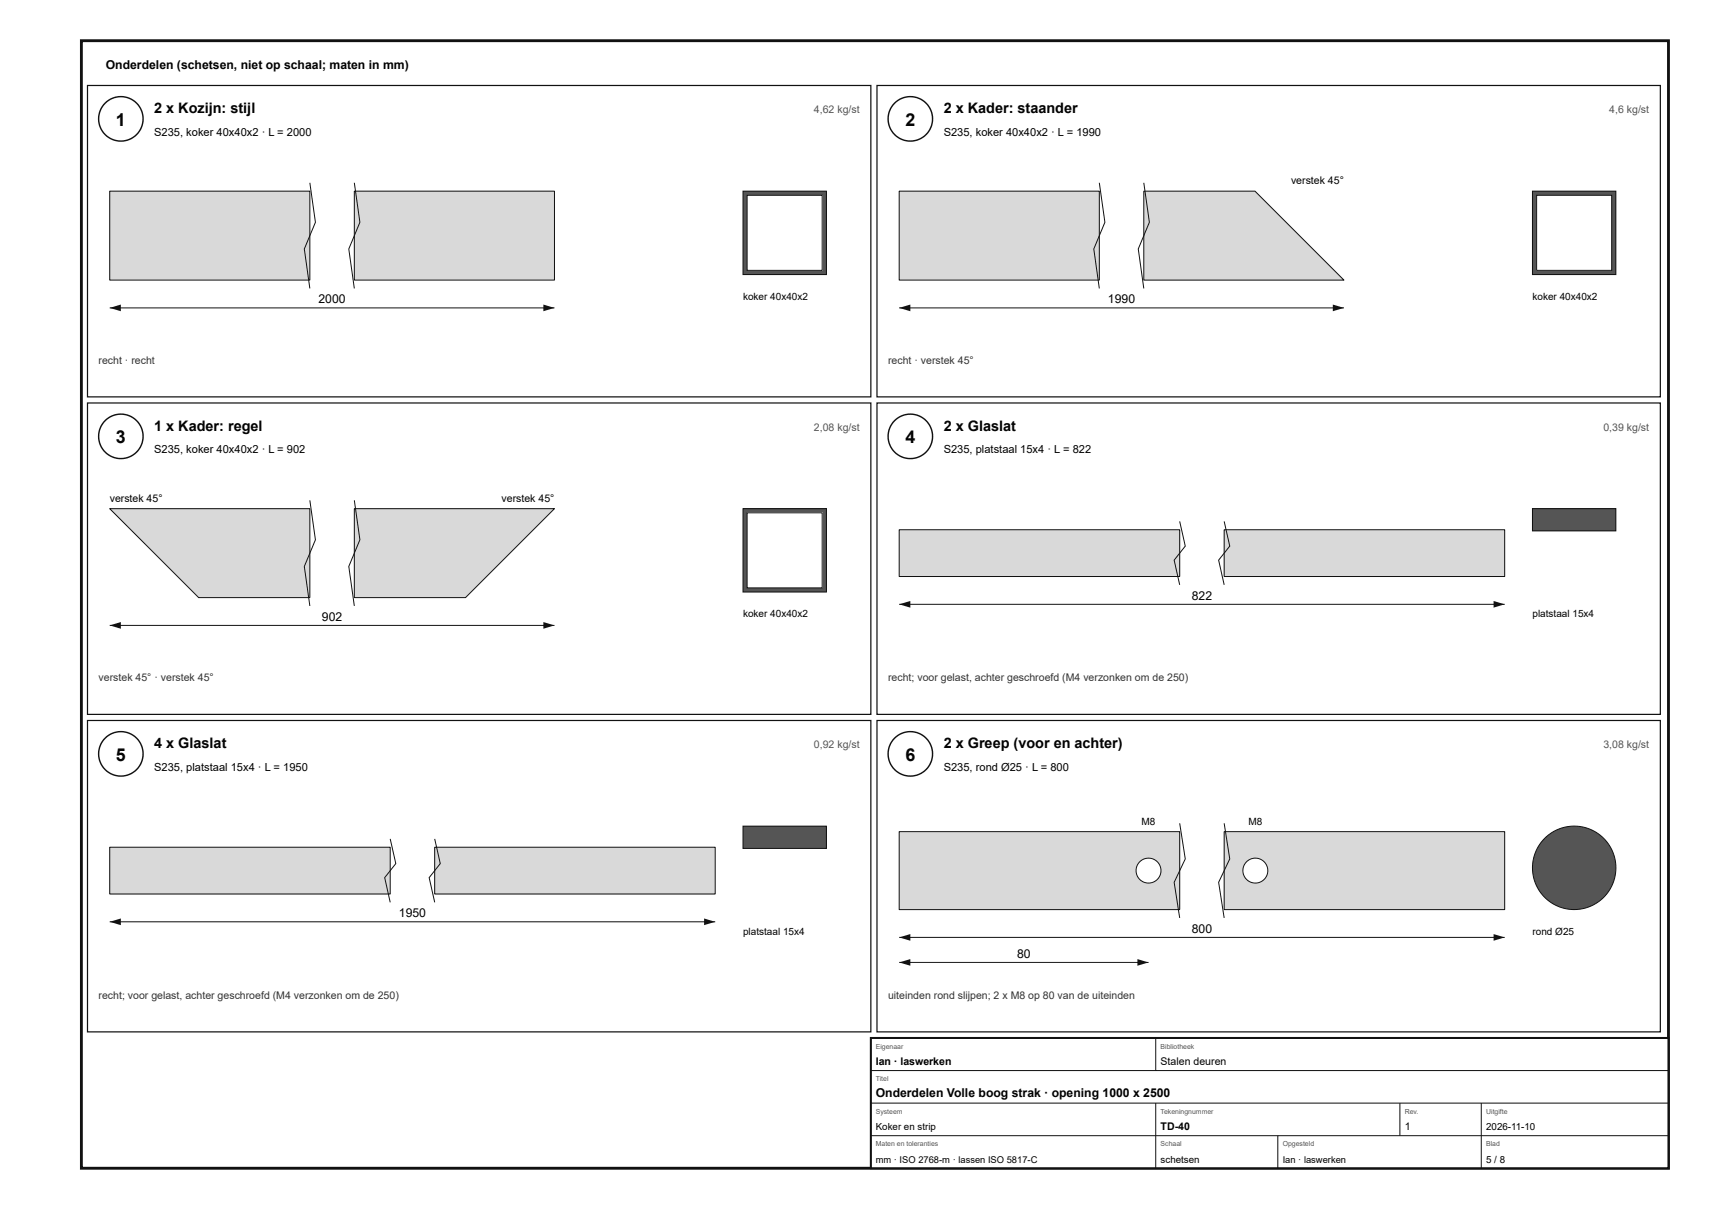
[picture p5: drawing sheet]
<svg xmlns="http://www.w3.org/2000/svg" width="420mm" height="297mm" viewBox="0 0 420 297" stroke-linecap="round" stroke-linejoin="round" font-family="sans-serif">
<path d="M20 10h390v277h-390z" fill="none" stroke="#111" stroke-width=".7" stroke-linecap="butt"/>
<path d="M21.5 21h192.5v76.5h-192.5z" fill="none" stroke="#111" stroke-width=".3"/>
<circle cx="29.7" cy="29.2" r="5.5" fill="#fff"/>
<circle cx="29.7" cy="29.2" r="5.5" fill="none" stroke="#111" stroke-width=".35"/>
<path d="M27 47h49.1v21.8h-49.1z" fill="#d7dadc"/>
<path d="M27 47h49.1v21.8h-49.1z" fill="none" stroke="#111" stroke-width=".25"/>
<path d="M87.1 47h49.1v21.8h-49.1z" fill="#d7dadc"/>
<path d="M76.1 44.9l1.4 9.7-2.7 6.6 1.3 9.7M87.1 47h49.1v21.8h-49.1zM87.1 44.9l1.3 9.7-2.7 6.6 1.4 9.7M27 75.6h109.2" fill="none" stroke="#111" stroke-width=".25"/>
<g fill="#111">
<path d="M27 75.6l2.7-.8v1.7z"/>
<path d="M133.5 74.8l2.7 .8-2.7 .9z"/>
</g>
<path d="M182.6 47h20.5v20.5h-20.5z" fill="#555"/>
<path d="M182.6 47h20.5v20.5h-20.5z" fill="none" stroke="#111" stroke-width=".25"/>
<path d="M183.6 48h18.4v18.4h-18.4z" fill="#fff"/>
<path d="M183.6 48h18.4v18.4h-18.4z" fill="none" stroke="#111" stroke-width=".25"/>
<path d="M215.5 21h192.5v76.5h-192.5z" fill="none" stroke="#111" stroke-width=".3"/>
<circle cx="223.7" cy="29.2" r="5.5" fill="#fff"/>
<circle cx="223.7" cy="29.2" r="5.5" fill="none" stroke="#111" stroke-width=".35"/>
<path d="M221 47h49.1v21.8h-49.1z" fill="#d7dadc"/>
<path d="M221 47h49.1v21.8h-49.1z" fill="none" stroke="#111" stroke-width=".25"/>
<path d="M281.1 47h27.3l21.8 21.8h-49.1z" fill="#d7dadc"/>
<path d="M270.1 44.9l1.4 9.7-2.7 6.6 1.3 9.7M281.1 47h27.3l21.8 21.8h-49.1zM281.1 44.9l1.3 9.7-2.7 6.6 1.4 9.7M221 75.6h109.2" fill="none" stroke="#111" stroke-width=".25"/>
<g fill="#111">
<path d="M221 75.6l2.7-.8v1.7z"/>
<path d="M327.5 74.8l2.7 .8-2.7 .9z"/>
</g>
<path d="M376.6 47h20.5v20.5h-20.5z" fill="#555"/>
<path d="M376.6 47h20.5v20.5h-20.5z" fill="none" stroke="#111" stroke-width=".25"/>
<path d="M377.6 48h18.4v18.4h-18.4z" fill="#fff"/>
<path d="M377.6 48h18.4v18.4h-18.4z" fill="none" stroke="#111" stroke-width=".25"/>
<path d="M21.5 99h192.5v76.5h-192.5z" fill="none" stroke="#111" stroke-width=".3"/>
<circle cx="29.7" cy="107.2" r="5.5" fill="#fff"/>
<circle cx="29.7" cy="107.2" r="5.5" fill="none" stroke="#111" stroke-width=".35"/>
<path d="M27 125h49.1v21.8h-27.3z" fill="#d7dadc"/>
<path d="M27 125h49.1v21.8h-27.3z" fill="none" stroke="#111" stroke-width=".25"/>
<path d="M87.1 125h49.1l-21.8 21.8h-27.3z" fill="#d7dadc"/>
<path d="M76.1 122.9l1.4 9.7-2.7 6.6 1.3 9.7M87.1 125h49.1l-21.8 21.8h-27.3zM87.1 122.9l1.3 9.7-2.7 6.6 1.4 9.7M27 153.6h109.2" fill="none" stroke="#111" stroke-width=".25"/>
<g fill="#111">
<path d="M27 153.6l2.7-.8v1.7z"/>
<path d="M133.5 152.8l2.7 .8-2.7 .9z"/>
</g>
<path d="M182.6 125h20.5v20.4h-20.5z" fill="#555"/>
<path d="M182.6 125h20.5v20.4h-20.5z" fill="none" stroke="#111" stroke-width=".25"/>
<path d="M183.6 126h18.4v18.4h-18.4z" fill="#fff"/>
<path d="M183.6 126h18.4v18.4h-18.4z" fill="none" stroke="#111" stroke-width=".25"/>
<path d="M215.5 99h192.5v76.5h-192.5z" fill="none" stroke="#111" stroke-width=".3"/>
<circle cx="223.7" cy="107.2" r="5.5" fill="#fff"/>
<circle cx="223.7" cy="107.2" r="5.5" fill="none" stroke="#111" stroke-width=".35"/>
<path d="M221 130.1h68.9v11.5h-68.9z" fill="#d7dadc"/>
<path d="M221 130.1h68.9v11.5h-68.9z" fill="none" stroke="#111" stroke-width=".25"/>
<path d="M300.8 130.1h68.9v11.5h-68.9z" fill="#d7dadc"/>
<path d="M289.9 128.1l1.4 6.1-2.8 3.4 1.4 6.1M300.8 130.1h68.9v11.5h-68.9zM300.8 128.1l1.4 6.1-2.7 3.4 1.3 6.1M221 148.5h148.7" fill="none" stroke="#111" stroke-width=".25"/>
<g fill="#111">
<path d="M221 148.5l2.7-.9v1.7z"/>
<path d="M367 147.6l2.7 .9-2.7 .8z"/>
</g>
<path d="M376.6 125h20.5v5.4h-20.5z" fill="#555"/>
<path d="M376.6 125h20.5v5.4h-20.5z" fill="none" stroke="#111" stroke-width=".25"/>
<path d="M21.5 177h192.5v76.5h-192.5z" fill="none" stroke="#111" stroke-width=".3"/>
<circle cx="29.7" cy="185.2" r="5.5" fill="#fff"/>
<circle cx="29.7" cy="185.2" r="5.5" fill="none" stroke="#111" stroke-width=".35"/>
<path d="M27 208.1h68.9v11.5h-68.9z" fill="#d7dadc"/>
<path d="M27 208.1h68.9v11.5h-68.9z" fill="none" stroke="#111" stroke-width=".25"/>
<path d="M106.8 208.1h68.9v11.5h-68.9z" fill="#d7dadc"/>
<path d="M95.9 206.1l1.4 6.1-2.8 3.4 1.4 6.1M106.8 208.1h68.9v11.5h-68.9zM106.8 206.1l1.4 6.1-2.7 3.4 1.3 6.1M27 226.5h148.7" fill="none" stroke="#111" stroke-width=".25"/>
<g fill="#111">
<path d="M27 226.5l2.7-.9v1.7z"/>
<path d="M173 225.6l2.7 .9-2.7 .8z"/>
</g>
<path d="M182.6 203h20.5v5.4h-20.5z" fill="#555"/>
<path d="M182.6 203h20.5v5.4h-20.5z" fill="none" stroke="#111" stroke-width=".25"/>
<path d="M215.5 177h192.5v76.5h-192.5z" fill="none" stroke="#111" stroke-width=".3"/>
<circle cx="223.7" cy="185.2" r="5.5" fill="#fff"/>
<circle cx="223.7" cy="185.2" r="5.5" fill="none" stroke="#111" stroke-width=".35"/>
<path d="M221 204.3h68.9v19.2h-68.9z" fill="#d7dadc"/>
<path d="M221 204.3h68.9v19.2h-68.9z" fill="none" stroke="#111" stroke-width=".25"/>
<path d="M300.8 204.3h68.9v19.2h-68.9z" fill="#d7dadc"/>
<path d="M289.9 202.3l1.4 8.7-2.8 5.8 1.4 8.7M300.8 204.3h68.9v19.2h-68.9zM300.8 202.3l1.4 8.7-2.7 5.8 1.3 8.7M221 230.3h148.7" fill="none" stroke="#111" stroke-width=".25"/>
<g fill="#111">
<path d="M221 230.3l2.7-.8v1.6z"/>
<path d="M367 229.5l2.7 .8-2.7 .8z"/>
</g>
<circle cx="282.2" cy="213.9" r="3.1" fill="#fff"/>
<circle cx="282.2" cy="213.9" r="3.1" fill="none" stroke="#111" stroke-width=".25"/>
<circle cx="308.5" cy="213.9" r="3.1" fill="#fff"/>
<g fill="none" stroke="#111" stroke-width=".25">
<path d="M221 236.4h61.2"/>
<circle cx="308.5" cy="213.9" r="3.1"/>
</g>
<g fill="#111">
<path d="M221 236.4l2.7-.8v1.6z"/>
<path d="M279.5 235.6l2.7 .8-2.7 .8z"/>
</g>
<circle cx="386.8" cy="213.2" r="10.2" fill="#555"/>
<circle cx="386.8" cy="213.2" r="10.2" fill="none" stroke="#111" stroke-width=".25"/>
<path d="M214 255h196v32h-196z" fill="#fff"/>
<path d="M214 255h196v32h-196z" fill="none" stroke="#111" stroke-width=".5"/>
<path d="M284 255v8M214 263h196M214 271h196M214 279h196M284 271v16M314 279v8M344 271v8M364 271v16" fill="none" stroke="#111" stroke-width=".25"/>
<g font-size="4.4">
<text x="28.5" y="30.8">1</text>
<text x="222.5" y="30.8">2</text>
<text x="28.5" y="108.8">3</text>
<text x="222.5" y="108.8">4</text>
<text x="28.5" y="186.8">5</text>
<text x="222.5" y="186.8">6</text>
</g>
<g font-size="3.6">
<text x="37.9" y="27.8">2 x Kozijn: stijl</text>
<text x="231.9" y="27.8">2 x Kader: staander</text>
<text x="37.9" y="105.8">1 x Kader: regel</text>
<text x="231.9" y="105.8">2 x Glaslat</text>
<text x="37.9" y="183.8">4 x Glaslat</text>
<text x="231.9" y="183.8">2 x Greep (voor en achter)</text>
</g>
<g font-size="3">
<text x="26" y="17">Onderdelen (schetsen, niet op schaal; maten in mm)</text>
<text x="78.3" y="74.5">2000</text>
<text x="272.3" y="74.5">1990</text>
<text x="292.8" y="147.4">822</text>
<text x="79.1" y="152.5">902</text>
<text x="98" y="225.4">1950</text>
<text x="292.8" y="229.2">800</text>
<text x="249.9" y="235.3">80</text>
<text x="215.2" y="269.6">Onderdelen Volle boog strak · opening 1000 x 2500</text>
</g>
<g font-size="2.7">
<text x="37.9" y="33.3">S235, koker 40x40x2 · L = 2000</text>
<text x="231.9" y="33.3">S235, koker 40x40x2 · L = 1990</text>
<text x="37.9" y="111.3">S235, koker 40x40x2 · L = 902</text>
<text x="231.9" y="111.3">S235, platstaal 15x4 · L = 822</text>
<text x="37.9" y="189.3">S235, platstaal 15x4 · L = 1950</text>
<text x="231.9" y="189.3">S235, rond Ø25 · L = 800</text>
</g>
<g font-size="2.6" fill="#555">
<text x="200" y="27.8">4,62 kg/st</text>
<text x="395.5" y="27.8">4,6 kg/st</text>
<text x="200" y="105.8">2,08 kg/st</text>
<text x="394" y="105.8">0,39 kg/st</text>
<text x="200" y="183.8">0,92 kg/st</text>
<text x="394" y="183.8">3,08 kg/st</text>
</g>
<g font-size="2.6">
<text x="317.2" y="45.3">verstek 45°</text>
<text x="27" y="123.3">verstek 45°</text>
<text x="123.2" y="123.3">verstek 45°</text>
<text x="215.2" y="261.6">Ian · laswerken</text>
<text x="285.2" y="261.6">Stalen deuren</text>
<text x="285.2" y="277.6">TD-40</text>
<text x="345.2" y="277.6">1</text>
</g>
<g font-size="2.6" fill="#333">
<text x="24.2" y="89.3">recht · recht</text>
<text x="218.2" y="89.3">recht · verstek 45°</text>
<text x="24.2" y="167.3">verstek 45° · verstek 45°</text>
<text x="218.2" y="167.3">recht; voor gelast, achter geschroefd (M4 verzonken om de 250)</text>
<text x="24.2" y="245.3">recht; voor gelast, achter geschroefd (M4 verzonken om de 250)</text>
<text x="218.2" y="245.3">uiteinden rond slijpen; 2 x M8 op 80 van de uiteinden</text>
</g>
<g font-size="2.5">
<text x="182.6" y="73.6">koker 40x40x2</text>
<text x="376.6" y="73.6">koker 40x40x2</text>
<text x="182.6" y="151.6">koker 40x40x2</text>
<text x="376.6" y="151.6">platstaal 15x4</text>
<text x="280.5" y="202.7">M8</text>
<text x="306.8" y="202.7">M8</text>
<text x="182.6" y="229.6">platstaal 15x4</text>
<text x="376.6" y="229.6">rond Ø25</text>
</g>
<g font-size="2.4">
<text x="215.2" y="277.6">Koker en strip</text>
<text x="365.2" y="277.6">2026-11-10</text>
<text x="285.2" y="285.6">schetsen</text>
<text x="365.2" y="285.6">5 / 8</text>
</g>
<g font-size="2.3">
<text x="215.2" y="285.6">mm · ISO 2768-m · lassen ISO 5817-C</text>
<text x="315.2" y="285.6">Ian · laswerken</text>
</g>
<g font-size="1.7" fill="#555">
<text x="215.2" y="257.6">Eigenaar</text>
<text x="285.2" y="257.6">Bibliotheek</text>
<text x="215.2" y="265.6">Titel</text>
<text x="215.2" y="273.6">Systeem</text>
<text x="285.2" y="273.6">Tekeningnummer</text>
<text x="345.2" y="273.6">Rev.</text>
<text x="365.2" y="273.6">Uitgifte</text>
<text x="215.2" y="281.6">Maten en toleranties</text>
<text x="285.2" y="281.6">Schaal</text>
<text x="315.2" y="281.6">Opgesteld</text>
<text x="365.2" y="281.6">Blad</text>
</g>
</svg>
